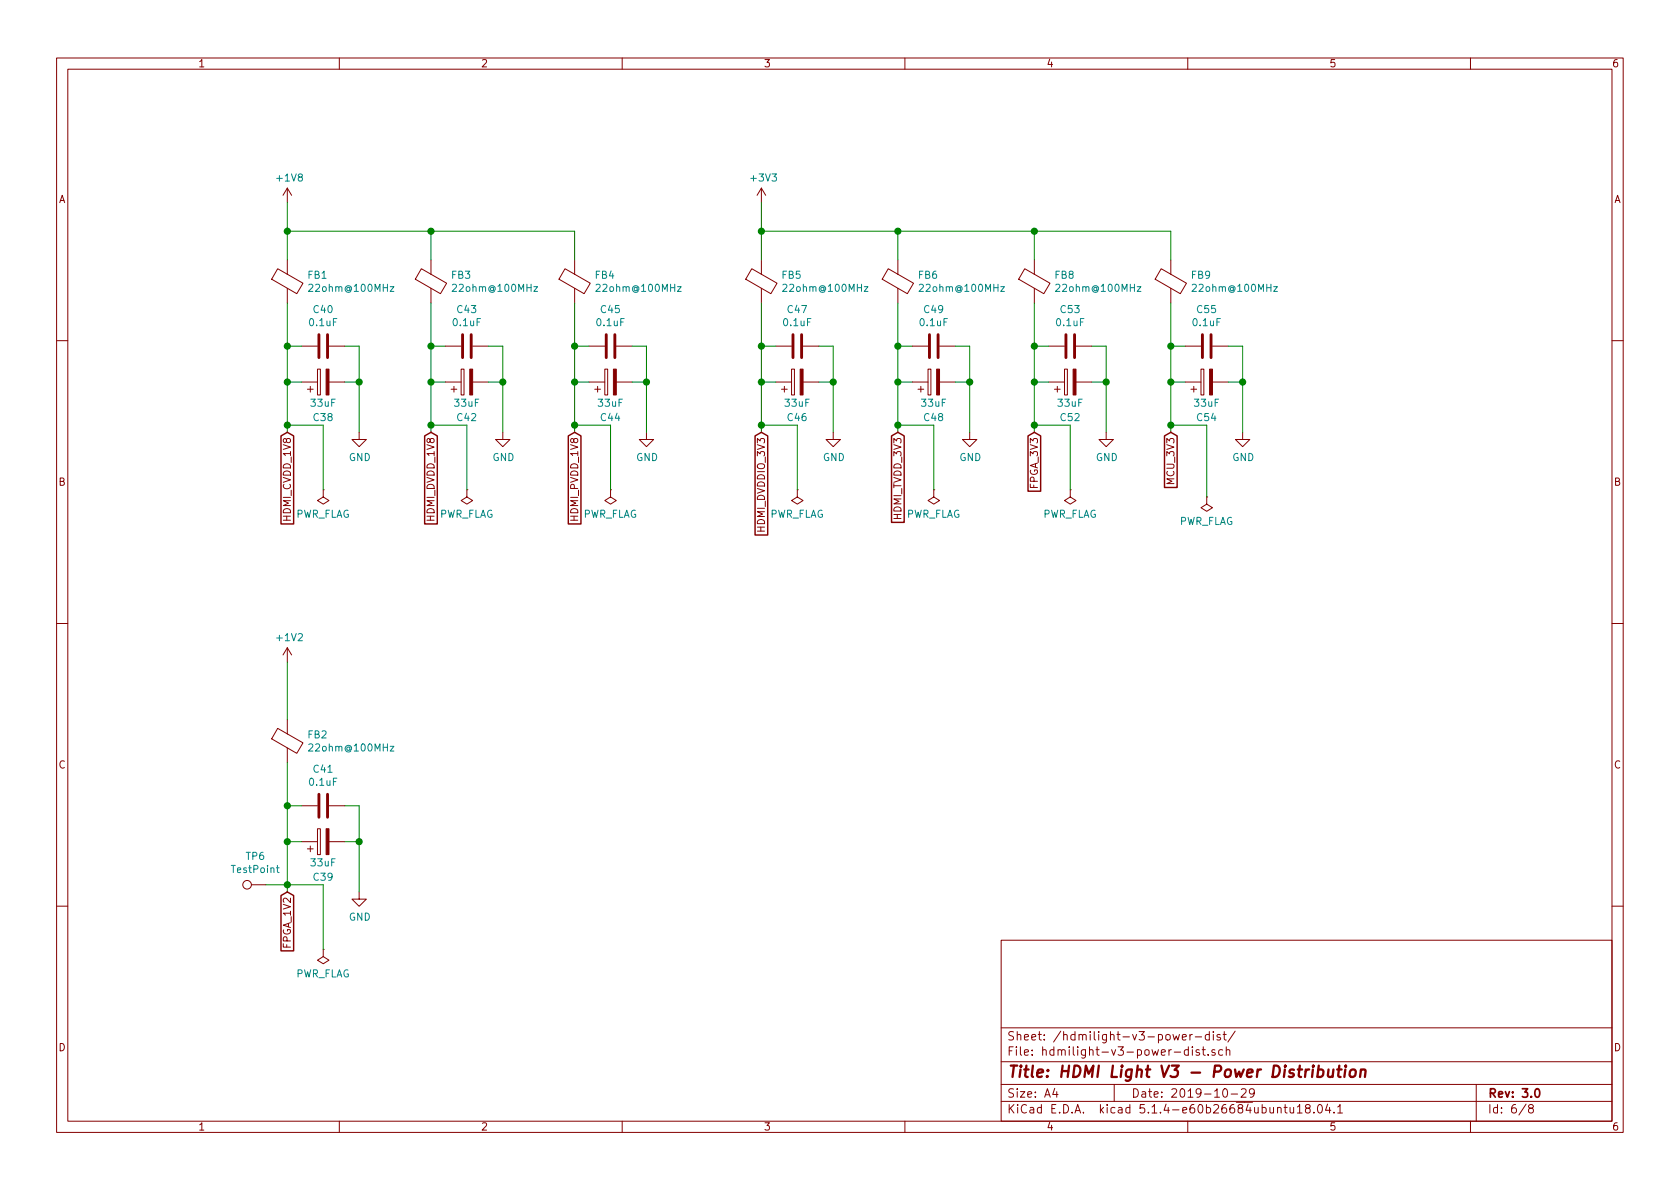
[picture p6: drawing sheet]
EESchema Schematic File Version 4
LIBS:hdmilight-v3-cache
EELAYER 30 0
EELAYER END
$Descr A4 11693 8268
encoding utf-8
Sheet 6 8
Title "HDMI Light V3 - Power Distribution"
Date "2019-10-29"
Rev "3.0"
Comp ""
Comment1 ""
Comment2 ""
Comment3 ""
Comment4 ""
$EndDescr
$Comp
L Device:CP C38
U 1 1
P 2250 2650
F 0 "C38" V 2000 2650 50  0000 C CNN
F 1 "33uF" V 2100 2650 50  0000 C CNN
F 2 "Capacitor_Tantalum_SMD:CP_EIA-3528-21_Kemet-B" H 2288 2500 50  0001 C CNN
F 3 "~" H 2250 2650 50  0001 C CNN
	1    2250 2650
	0    -1   -1   0   
$EndComp
Text GLabel 2000 3000 3    50   Input ~ 0
HDMI_CVDD_1V8
Text GLabel 3000 3000 3    50   Input ~ 0
HDMI_DVDD_1V8
Text GLabel 4000 3000 3    50   Input ~ 0
HDMI_PVDD_1V8
Text GLabel 5300 3000 3    50   Input ~ 0
HDMI_DVDDIO_3V3
Text GLabel 6250 3000 3    50   Input ~ 0
HDMI_TVDD_3V3
Text GLabel 7200 3000 3    50   Input ~ 0
FPGA_3V3
Text GLabel 2000 6200 3    50   Input ~ 0
FPGA_1V2
$Comp
L Device:Ferrite_Bead FB1
U 1 1
P 2000 1950
F 0 "FB1" H 2137 1996 50  0000 L CNN
F 1 "22ohm@100MHz" H 2137 1905 50  0000 L CNN
F 2 "Inductor_SMD:L_0805_2012Metric" V 1930 1950 50  0001 C CNN
F 3 "~" H 2000 1950 50  0001 C CNN
	1    2000 1950
	1    0    0    -1  
$EndComp
$Comp
L Device:C C40
U 1 1
P 2250 2400
F 0 "C40" V 2502 2400 50  0000 C CNN
F 1 "0.1uF" V 2411 2400 50  0000 C CNN
F 2 "Capacitor_SMD:C_0603_1608Metric" H 2288 2250 50  0001 C CNN
F 3 "~" H 2250 2400 50  0001 C CNN
	1    2250 2400
	0    -1   -1   0   
$EndComp
$Comp
L power:+1V8 #PWR0164
U 1 1
P 2000 1400
F 0 "#PWR0164" H 2000 1250 50  0001 C CNN
F 1 "+1V8" H 2015 1573 50  0000 C CNN
F 2 "" H 2000 1400 50  0001 C CNN
F 3 "" H 2000 1400 50  0001 C CNN
	1    2000 1400
	1    0    0    -1  
$EndComp
Wire Wire Line
	2000 1400 2000 1600
$Comp
L Device:CP C42
U 1 1
P 3250 2650
F 0 "C42" V 3000 2650 50  0000 C CNN
F 1 "33uF" V 3100 2650 50  0000 C CNN
F 2 "Capacitor_Tantalum_SMD:CP_EIA-3528-21_Kemet-B" H 3288 2500 50  0001 C CNN
F 3 "~" H 3250 2650 50  0001 C CNN
	1    3250 2650
	0    -1   -1   0   
$EndComp
$Comp
L Device:Ferrite_Bead FB3
U 1 1
P 3000 1950
F 0 "FB3" H 3137 1996 50  0000 L CNN
F 1 "22ohm@100MHz" H 3137 1905 50  0000 L CNN
F 2 "Inductor_SMD:L_0805_2012Metric" V 2930 1950 50  0001 C CNN
F 3 "~" H 3000 1950 50  0001 C CNN
	1    3000 1950
	1    0    0    -1  
$EndComp
$Comp
L Device:C C43
U 1 1
P 3250 2400
F 0 "C43" V 3502 2400 50  0000 C CNN
F 1 "0.1uF" V 3411 2400 50  0000 C CNN
F 2 "Capacitor_SMD:C_0603_1608Metric" H 3288 2250 50  0001 C CNN
F 3 "~" H 3250 2400 50  0001 C CNN
	1    3250 2400
	0    -1   -1   0   
$EndComp
Wire Wire Line
	2000 1600 3000 1600
Wire Wire Line
	3000 1600 3000 1800
Connection ~ 2000 1600
Wire Wire Line
	2000 1600 2000 1800
$Comp
L Device:CP C44
U 1 1
P 4250 2650
F 0 "C44" V 4000 2650 50  0000 C CNN
F 1 "33uF" V 4100 2650 50  0000 C CNN
F 2 "Capacitor_Tantalum_SMD:CP_EIA-3528-21_Kemet-B" H 4288 2500 50  0001 C CNN
F 3 "~" H 4250 2650 50  0001 C CNN
	1    4250 2650
	0    -1   -1   0   
$EndComp
$Comp
L Device:Ferrite_Bead FB4
U 1 1
P 4000 1950
F 0 "FB4" H 4137 1996 50  0000 L CNN
F 1 "22ohm@100MHz" H 4137 1905 50  0000 L CNN
F 2 "Inductor_SMD:L_0805_2012Metric" V 3930 1950 50  0001 C CNN
F 3 "~" H 4000 1950 50  0001 C CNN
	1    4000 1950
	1    0    0    -1  
$EndComp
$Comp
L Device:C C45
U 1 1
P 4250 2400
F 0 "C45" V 4502 2400 50  0000 C CNN
F 1 "0.1uF" V 4411 2400 50  0000 C CNN
F 2 "Capacitor_SMD:C_0603_1608Metric" H 4288 2250 50  0001 C CNN
F 3 "~" H 4250 2400 50  0001 C CNN
	1    4250 2400
	0    -1   -1   0   
$EndComp
Wire Wire Line
	3000 1600 4000 1600
Wire Wire Line
	4000 1600 4000 1800
Connection ~ 3000 1600
$Comp
L power:+3V3 #PWR0165
U 1 1
P 5300 1400
F 0 "#PWR0165" H 5300 1250 50  0001 C CNN
F 1 "+3V3" H 5315 1573 50  0000 C CNN
F 2 "" H 5300 1400 50  0001 C CNN
F 3 "" H 5300 1400 50  0001 C CNN
	1    5300 1400
	1    0    0    -1  
$EndComp
$Comp
L Device:CP C46
U 1 1
P 5550 2650
F 0 "C46" V 5300 2650 50  0000 C CNN
F 1 "33uF" V 5400 2650 50  0000 C CNN
F 2 "Capacitor_Tantalum_SMD:CP_EIA-3528-21_Kemet-B" H 5588 2500 50  0001 C CNN
F 3 "~" H 5550 2650 50  0001 C CNN
	1    5550 2650
	0    -1   -1   0   
$EndComp
$Comp
L Device:Ferrite_Bead FB5
U 1 1
P 5300 1950
F 0 "FB5" H 5437 1996 50  0000 L CNN
F 1 "22ohm@100MHz" H 5437 1905 50  0000 L CNN
F 2 "Inductor_SMD:L_0805_2012Metric" V 5230 1950 50  0001 C CNN
F 3 "~" H 5300 1950 50  0001 C CNN
	1    5300 1950
	1    0    0    -1  
$EndComp
$Comp
L Device:C C47
U 1 1
P 5550 2400
F 0 "C47" V 5802 2400 50  0000 C CNN
F 1 "0.1uF" V 5711 2400 50  0000 C CNN
F 2 "Capacitor_SMD:C_0603_1608Metric" H 5588 2250 50  0001 C CNN
F 3 "~" H 5550 2400 50  0001 C CNN
	1    5550 2400
	0    -1   -1   0   
$EndComp
Wire Wire Line
	5300 1400 5300 1600
$Comp
L Device:CP C48
U 1 1
P 6500 2650
F 0 "C48" V 6250 2650 50  0000 C CNN
F 1 "33uF" V 6350 2650 50  0000 C CNN
F 2 "Capacitor_Tantalum_SMD:CP_EIA-3528-21_Kemet-B" H 6538 2500 50  0001 C CNN
F 3 "~" H 6500 2650 50  0001 C CNN
	1    6500 2650
	0    -1   -1   0   
$EndComp
$Comp
L Device:Ferrite_Bead FB6
U 1 1
P 6250 1950
F 0 "FB6" H 6387 1996 50  0000 L CNN
F 1 "22ohm@100MHz" H 6387 1905 50  0000 L CNN
F 2 "Inductor_SMD:L_0805_2012Metric" V 6180 1950 50  0001 C CNN
F 3 "~" H 6250 1950 50  0001 C CNN
	1    6250 1950
	1    0    0    -1  
$EndComp
$Comp
L Device:C C49
U 1 1
P 6500 2400
F 0 "C49" V 6752 2400 50  0000 C CNN
F 1 "0.1uF" V 6661 2400 50  0000 C CNN
F 2 "Capacitor_SMD:C_0603_1608Metric" H 6538 2250 50  0001 C CNN
F 3 "~" H 6500 2400 50  0001 C CNN
	1    6500 2400
	0    -1   -1   0   
$EndComp
Wire Wire Line
	5300 1600 6250 1600
Wire Wire Line
	6250 1600 6250 1800
Connection ~ 5300 1600
Wire Wire Line
	5300 1600 5300 1800
Connection ~ 6250 1600
$Comp
L Device:CP C52
U 1 1
P 7450 2650
F 0 "C52" V 7200 2650 50  0000 C CNN
F 1 "33uF" V 7300 2650 50  0000 C CNN
F 2 "Capacitor_Tantalum_SMD:CP_EIA-3528-21_Kemet-B" H 7488 2500 50  0001 C CNN
F 3 "~" H 7450 2650 50  0001 C CNN
	1    7450 2650
	0    -1   -1   0   
$EndComp
$Comp
L Device:Ferrite_Bead FB8
U 1 1
P 7200 1950
F 0 "FB8" H 7337 1996 50  0000 L CNN
F 1 "22ohm@100MHz" H 7337 1905 50  0000 L CNN
F 2 "Inductor_SMD:L_0805_2012Metric" V 7130 1950 50  0001 C CNN
F 3 "~" H 7200 1950 50  0001 C CNN
	1    7200 1950
	1    0    0    -1  
$EndComp
$Comp
L Device:C C53
U 1 1
P 7450 2400
F 0 "C53" V 7702 2400 50  0000 C CNN
F 1 "0.1uF" V 7611 2400 50  0000 C CNN
F 2 "Capacitor_SMD:C_0603_1608Metric" H 7488 2250 50  0001 C CNN
F 3 "~" H 7450 2400 50  0001 C CNN
	1    7450 2400
	0    -1   -1   0   
$EndComp
Wire Wire Line
	7200 1600 7200 1800
$Comp
L Device:CP C54
U 1 1
P 8400 2650
F 0 "C54" V 8150 2650 50  0000 C CNN
F 1 "33uF" V 8250 2650 50  0000 C CNN
F 2 "Capacitor_Tantalum_SMD:CP_EIA-3528-21_Kemet-B" H 8438 2500 50  0001 C CNN
F 3 "~" H 8400 2650 50  0001 C CNN
	1    8400 2650
	0    -1   -1   0   
$EndComp
$Comp
L Device:Ferrite_Bead FB9
U 1 1
P 8150 1950
F 0 "FB9" H 8287 1996 50  0000 L CNN
F 1 "22ohm@100MHz" H 8287 1905 50  0000 L CNN
F 2 "Inductor_SMD:L_0805_2012Metric" V 8080 1950 50  0001 C CNN
F 3 "~" H 8150 1950 50  0001 C CNN
	1    8150 1950
	1    0    0    -1  
$EndComp
$Comp
L Device:C C55
U 1 1
P 8400 2400
F 0 "C55" V 8652 2400 50  0000 C CNN
F 1 "0.1uF" V 8561 2400 50  0000 C CNN
F 2 "Capacitor_SMD:C_0603_1608Metric" H 8438 2250 50  0001 C CNN
F 3 "~" H 8400 2400 50  0001 C CNN
	1    8400 2400
	0    -1   -1   0   
$EndComp
Wire Wire Line
	7200 1600 8150 1600
Wire Wire Line
	8150 1600 8150 1800
Connection ~ 7200 1600
Text GLabel 8150 3000 3    50   Input ~ 0
MCU_3V3
$Comp
L Device:CP C39
U 1 1
P 2250 5850
F 0 "C39" V 2000 5850 50  0000 C CNN
F 1 "33uF" V 2100 5850 50  0000 C CNN
F 2 "Capacitor_Tantalum_SMD:CP_EIA-3528-21_Kemet-B" H 2288 5700 50  0001 C CNN
F 3 "~" H 2250 5850 50  0001 C CNN
	1    2250 5850
	0    -1   -1   0   
$EndComp
$Comp
L Device:Ferrite_Bead FB2
U 1 1
P 2000 5150
F 0 "FB2" H 2137 5196 50  0000 L CNN
F 1 "22ohm@100MHz" H 2137 5105 50  0000 L CNN
F 2 "Inductor_SMD:L_0805_2012Metric" V 1930 5150 50  0001 C CNN
F 3 "~" H 2000 5150 50  0001 C CNN
	1    2000 5150
	1    0    0    -1  
$EndComp
$Comp
L Device:C C41
U 1 1
P 2250 5600
F 0 "C41" V 2502 5600 50  0000 C CNN
F 1 "0.1uF" V 2411 5600 50  0000 C CNN
F 2 "Capacitor_SMD:C_0603_1608Metric" H 2288 5450 50  0001 C CNN
F 3 "~" H 2250 5600 50  0001 C CNN
	1    2250 5600
	0    -1   -1   0   
$EndComp
Wire Wire Line
	2000 4600 2000 5000
$Comp
L power:+1V2 #PWR0166
U 1 1
P 2000 4600
F 0 "#PWR0166" H 2000 4450 50  0001 C CNN
F 1 "+1V2" H 2015 4773 50  0000 C CNN
F 2 "" H 2000 4600 50  0001 C CNN
F 3 "" H 2000 4600 50  0001 C CNN
	1    2000 4600
	1    0    0    -1  
$EndComp
Wire Wire Line
	2000 2650 2100 2650
Wire Wire Line
	2000 2100 2000 2400
Wire Wire Line
	2100 2400 2000 2400
Connection ~ 2000 2400
Wire Wire Line
	2000 2400 2000 2650
Wire Wire Line
	2400 2400 2500 2400
Wire Wire Line
	2500 2400 2500 2650
Wire Wire Line
	2400 2650 2500 2650
Connection ~ 2500 2650
Wire Wire Line
	2500 2650 2500 3000
Wire Wire Line
	2000 2650 2000 2950
Connection ~ 2000 2650
$Comp
L power:GND #PWR0112
U 1 1
P 2500 3000
F 0 "#PWR0112" H 2500 2750 50  0001 C CNN
F 1 "GND" H 2505 2827 50  0000 C CNN
F 2 "" H 2500 3000 50  0001 C CNN
F 3 "" H 2500 3000 50  0001 C CNN
	1    2500 3000
	1    0    0    -1  
$EndComp
Wire Wire Line
	3000 2100 3000 2400
Wire Wire Line
	3000 2400 3100 2400
Connection ~ 3000 2400
Wire Wire Line
	3000 2400 3000 2650
Wire Wire Line
	3000 2650 3100 2650
Connection ~ 3000 2650
Wire Wire Line
	3000 2650 3000 2950
Wire Wire Line
	3400 2400 3500 2400
Wire Wire Line
	3500 2400 3500 2650
Wire Wire Line
	3400 2650 3500 2650
Connection ~ 3500 2650
Wire Wire Line
	3500 2650 3500 3000
$Comp
L power:GND #PWR0118
U 1 1
P 3500 3000
F 0 "#PWR0118" H 3500 2750 50  0001 C CNN
F 1 "GND" H 3505 2827 50  0000 C CNN
F 2 "" H 3500 3000 50  0001 C CNN
F 3 "" H 3500 3000 50  0001 C CNN
	1    3500 3000
	1    0    0    -1  
$EndComp
Wire Wire Line
	4000 2100 4000 2400
Wire Wire Line
	4100 2400 4000 2400
Connection ~ 4000 2400
Wire Wire Line
	4000 2400 4000 2650
Wire Wire Line
	4100 2650 4000 2650
Connection ~ 4000 2650
Wire Wire Line
	4000 2650 4000 2950
Wire Wire Line
	4400 2400 4500 2400
Wire Wire Line
	4500 2400 4500 2650
Wire Wire Line
	4400 2650 4500 2650
Connection ~ 4500 2650
Wire Wire Line
	4500 2650 4500 3000
$Comp
L power:GND #PWR0156
U 1 1
P 4500 3000
F 0 "#PWR0156" H 4500 2750 50  0001 C CNN
F 1 "GND" H 4505 2827 50  0000 C CNN
F 2 "" H 4500 3000 50  0001 C CNN
F 3 "" H 4500 3000 50  0001 C CNN
	1    4500 3000
	1    0    0    -1  
$EndComp
Wire Wire Line
	5300 2100 5300 2400
Wire Wire Line
	5300 2400 5400 2400
Connection ~ 5300 2400
Wire Wire Line
	5300 2400 5300 2650
Wire Wire Line
	5300 2650 5400 2650
Connection ~ 5300 2650
Wire Wire Line
	5300 2650 5300 2950
Wire Wire Line
	5700 2400 5800 2400
Wire Wire Line
	5800 2400 5800 2650
Wire Wire Line
	5700 2650 5800 2650
Connection ~ 5800 2650
Wire Wire Line
	5800 2650 5800 3000
$Comp
L power:GND #PWR0157
U 1 1
P 5800 3000
F 0 "#PWR0157" H 5800 2750 50  0001 C CNN
F 1 "GND" H 5805 2827 50  0000 C CNN
F 2 "" H 5800 3000 50  0001 C CNN
F 3 "" H 5800 3000 50  0001 C CNN
	1    5800 3000
	1    0    0    -1  
$EndComp
Wire Wire Line
	6250 2100 6250 2400
Wire Wire Line
	6250 2400 6350 2400
Connection ~ 6250 2400
Wire Wire Line
	6250 2400 6250 2650
Wire Wire Line
	6250 2650 6350 2650
Connection ~ 6250 2650
Wire Wire Line
	6250 2650 6250 2950
Wire Wire Line
	6650 2400 6750 2400
Wire Wire Line
	6750 2400 6750 2650
Wire Wire Line
	6650 2650 6750 2650
Connection ~ 6750 2650
Wire Wire Line
	6750 2650 6750 3000
$Comp
L power:GND #PWR0158
U 1 1
P 6750 3000
F 0 "#PWR0158" H 6750 2750 50  0001 C CNN
F 1 "GND" H 6755 2827 50  0000 C CNN
F 2 "" H 6750 3000 50  0001 C CNN
F 3 "" H 6750 3000 50  0001 C CNN
	1    6750 3000
	1    0    0    -1  
$EndComp
Wire Wire Line
	7200 2100 7200 2400
Wire Wire Line
	7200 2400 7300 2400
Connection ~ 7200 2400
Wire Wire Line
	7200 2400 7200 2650
Wire Wire Line
	7200 2650 7300 2650
Connection ~ 7200 2650
Wire Wire Line
	7200 2650 7200 2950
Wire Wire Line
	7600 2400 7700 2400
Wire Wire Line
	7700 2400 7700 2650
Wire Wire Line
	7600 2650 7700 2650
Connection ~ 7700 2650
Wire Wire Line
	7700 2650 7700 3000
$Comp
L power:GND #PWR0160
U 1 1
P 7700 3000
F 0 "#PWR0160" H 7700 2750 50  0001 C CNN
F 1 "GND" H 7705 2827 50  0000 C CNN
F 2 "" H 7700 3000 50  0001 C CNN
F 3 "" H 7700 3000 50  0001 C CNN
	1    7700 3000
	1    0    0    -1  
$EndComp
Wire Wire Line
	8150 2100 8150 2400
Wire Wire Line
	8150 2400 8250 2400
Connection ~ 8150 2400
Wire Wire Line
	8150 2400 8150 2650
Wire Wire Line
	8150 2650 8250 2650
Connection ~ 8150 2650
Wire Wire Line
	8150 2650 8150 2950
Wire Wire Line
	8550 2400 8650 2400
Wire Wire Line
	8650 2400 8650 2650
Wire Wire Line
	8550 2650 8650 2650
Connection ~ 8650 2650
Wire Wire Line
	8650 2650 8650 3000
$Comp
L power:GND #PWR0163
U 1 1
P 8650 3000
F 0 "#PWR0163" H 8650 2750 50  0001 C CNN
F 1 "GND" H 8655 2827 50  0000 C CNN
F 2 "" H 8650 3000 50  0001 C CNN
F 3 "" H 8650 3000 50  0001 C CNN
	1    8650 3000
	1    0    0    -1  
$EndComp
Wire Wire Line
	2000 5300 2000 5600
Wire Wire Line
	2000 5600 2100 5600
Connection ~ 2000 5600
Wire Wire Line
	2000 5600 2000 5850
Wire Wire Line
	2000 5850 2100 5850
Connection ~ 2000 5850
Wire Wire Line
	2000 5850 2000 6150
Wire Wire Line
	2400 5600 2500 5600
Wire Wire Line
	2500 5600 2500 5850
Wire Wire Line
	2400 5850 2500 5850
Connection ~ 2500 5850
Wire Wire Line
	2500 5850 2500 6200
$Comp
L power:GND #PWR0167
U 1 1
P 2500 6200
F 0 "#PWR0167" H 2500 5950 50  0001 C CNN
F 1 "GND" H 2505 6027 50  0000 C CNN
F 2 "" H 2500 6200 50  0001 C CNN
F 3 "" H 2500 6200 50  0001 C CNN
	1    2500 6200
	1    0    0    -1  
$EndComp
Wire Wire Line
	6250 1600 7200 1600
$Comp
L power:PWR_FLAG #FLG0101
U 1 1
P 3250 3400
F 0 "#FLG0101" H 3250 3475 50  0001 C CNN
F 1 "PWR_FLAG" H 3250 3573 50  0000 C CNN
F 2 "" H 3250 3400 50  0001 C CNN
F 3 "~" H 3250 3400 50  0001 C CNN
	1    3250 3400
	-1   0    0    1   
$EndComp
Wire Wire Line
	3000 2950 3250 2950
Wire Wire Line
	3250 2950 3250 3400
Connection ~ 3000 2950
Wire Wire Line
	3000 2950 3000 3000
$Comp
L power:PWR_FLAG #FLG0102
U 1 1
P 4250 3400
F 0 "#FLG0102" H 4250 3475 50  0001 C CNN
F 1 "PWR_FLAG" H 4250 3573 50  0000 C CNN
F 2 "" H 4250 3400 50  0001 C CNN
F 3 "~" H 4250 3400 50  0001 C CNN
	1    4250 3400
	-1   0    0    1   
$EndComp
$Comp
L power:PWR_FLAG #FLG0103
U 1 1
P 5550 3400
F 0 "#FLG0103" H 5550 3475 50  0001 C CNN
F 1 "PWR_FLAG" H 5550 3573 50  0000 C CNN
F 2 "" H 5550 3400 50  0001 C CNN
F 3 "~" H 5550 3400 50  0001 C CNN
	1    5550 3400
	-1   0    0    1   
$EndComp
$Comp
L power:PWR_FLAG #FLG0104
U 1 1
P 6500 3400
F 0 "#FLG0104" H 6500 3475 50  0001 C CNN
F 1 "PWR_FLAG" H 6500 3573 50  0000 C CNN
F 2 "" H 6500 3400 50  0001 C CNN
F 3 "~" H 6500 3400 50  0001 C CNN
	1    6500 3400
	-1   0    0    1   
$EndComp
$Comp
L power:PWR_FLAG #FLG0105
U 1 1
P 7450 3400
F 0 "#FLG0105" H 7450 3475 50  0001 C CNN
F 1 "PWR_FLAG" H 7450 3573 50  0000 C CNN
F 2 "" H 7450 3400 50  0001 C CNN
F 3 "~" H 7450 3400 50  0001 C CNN
	1    7450 3400
	-1   0    0    1   
$EndComp
$Comp
L power:PWR_FLAG #FLG0106
U 1 1
P 8400 3450
F 0 "#FLG0106" H 8400 3525 50  0001 C CNN
F 1 "PWR_FLAG" H 8400 3623 50  0000 C CNN
F 2 "" H 8400 3450 50  0001 C CNN
F 3 "~" H 8400 3450 50  0001 C CNN
	1    8400 3450
	-1   0    0    1   
$EndComp
Wire Wire Line
	8150 2950 8400 2950
Wire Wire Line
	8400 2950 8400 3450
Connection ~ 8150 2950
Wire Wire Line
	8150 2950 8150 3000
Wire Wire Line
	7200 2950 7450 2950
Wire Wire Line
	7450 2950 7450 3400
Connection ~ 7200 2950
Wire Wire Line
	7200 2950 7200 3000
Wire Wire Line
	6250 2950 6500 2950
Wire Wire Line
	6500 2950 6500 3400
Connection ~ 6250 2950
Wire Wire Line
	6250 2950 6250 3000
Wire Wire Line
	5300 2950 5550 2950
Wire Wire Line
	5550 2950 5550 3400
Connection ~ 5300 2950
Wire Wire Line
	5300 2950 5300 3000
Wire Wire Line
	4000 2950 4250 2950
Wire Wire Line
	4250 2950 4250 3400
Connection ~ 4000 2950
Wire Wire Line
	4000 2950 4000 3000
$Comp
L power:PWR_FLAG #FLG0107
U 1 1
P 2250 3400
F 0 "#FLG0107" H 2250 3475 50  0001 C CNN
F 1 "PWR_FLAG" H 2250 3573 50  0000 C CNN
F 2 "" H 2250 3400 50  0001 C CNN
F 3 "~" H 2250 3400 50  0001 C CNN
	1    2250 3400
	-1   0    0    1   
$EndComp
$Comp
L power:PWR_FLAG #FLG0108
U 1 1
P 2250 6600
F 0 "#FLG0108" H 2250 6675 50  0001 C CNN
F 1 "PWR_FLAG" H 2250 6773 50  0000 C CNN
F 2 "" H 2250 6600 50  0001 C CNN
F 3 "~" H 2250 6600 50  0001 C CNN
	1    2250 6600
	-1   0    0    1   
$EndComp
Wire Wire Line
	2000 6150 2250 6150
Wire Wire Line
	2250 6150 2250 6600
Connection ~ 2000 6150
Wire Wire Line
	2000 6150 2000 6200
Wire Wire Line
	2000 2950 2250 2950
Wire Wire Line
	2250 2950 2250 3400
Connection ~ 2000 2950
Wire Wire Line
	2000 2950 2000 3000
$Comp
L Connector:TestPoint TP?
U 1 1
P 1850 6150
AR Path="/5DE449C4/6209E3AD" Ref="TP?"  Part="1" 
AR Path="/5E08CC0D/6209E3AD" Ref="TP6"  Part="1" 
F 0 "TP6" V 2045 6222 50  0000 C CNN
F 1 "TestPoint" V 1954 6222 50  0000 C CNN
F 2 "TestPoint:TestPoint_Pad_D1.5mm" H 2050 6150 50  0001 C CNN
F 3 "~" H 2050 6150 50  0001 C CNN
	1    1850 6150
	0    -1   -1   0   
$EndComp
Wire Wire Line
	1850 6150 2000 6150
$EndSCHEMATC
